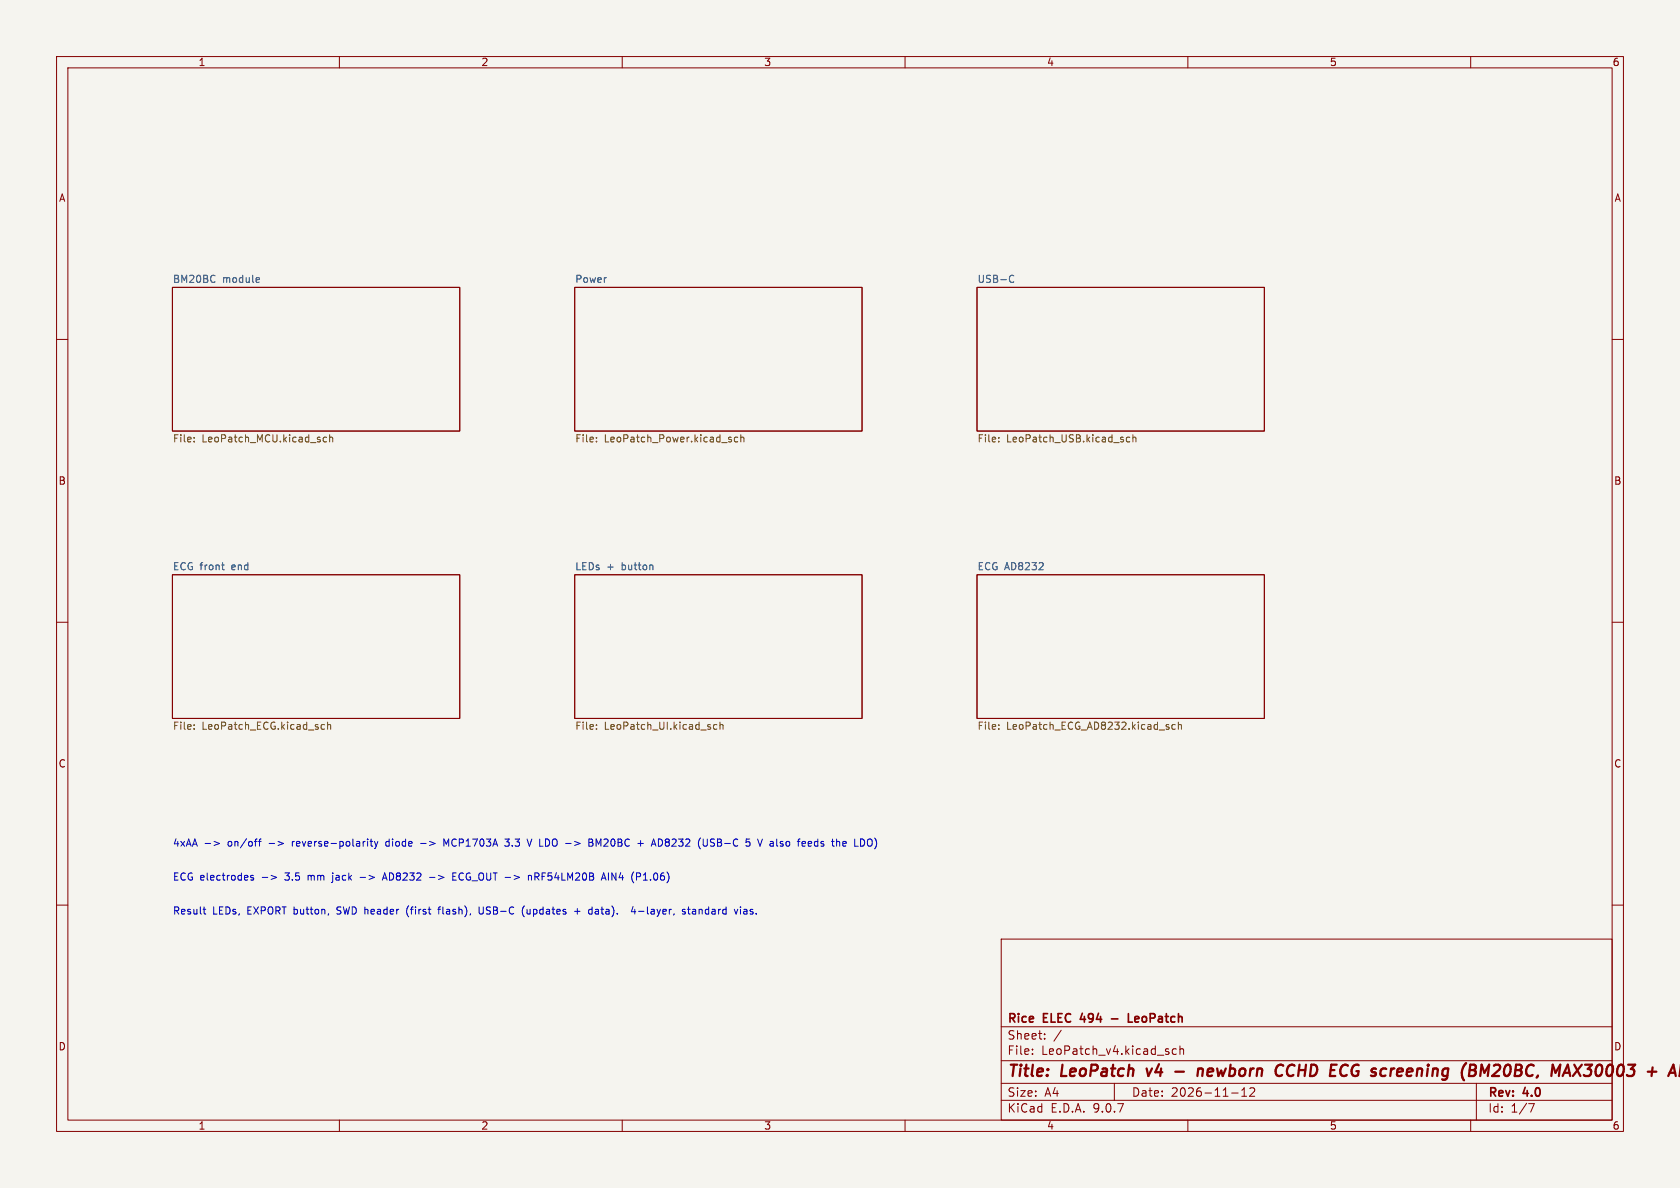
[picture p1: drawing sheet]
<svg xmlns="http://www.w3.org/2000/svg" width="297mm" height="210mm" viewBox="0 0 297 210" stroke-linecap="round" stroke-linejoin="round" font-family="sans-serif">
<path d="M0 0h297v210h-297z" fill="#f5f4ef" stroke="#f5f4ef" stroke-width=".18"/>
<g fill="none" stroke="#840000" stroke-width=".18">
<path d="M10 10h277v190h-277zM12 12h273v186h-273zM60 10v2M110 10v2M160 10v2M210 10v2M260 10v2M30.5 50.8h50.8v25.4h-50.8zM101.6 50.8h50.8v25.4h-50.8zM172.7 50.8h50.8v25.4h-50.8zM10 60h2M285 60h2"/>
<path d="M10 110h2M30.5 101.6h50.8v25.4h-50.8zM101.6 101.6h50.8v25.4h-50.8zM172.7 101.6h50.8v25.4h-50.8zM285 110h2M10 160h2M177 166h108v32h-108zM285 160h2M60 198v2M110 198v2M160 198v2M177 194.5h108"/>
<path d="M177 191.5h108M177 187.5h108M177 181.5h108M182.5 186.3v.1M182.5 185.5v.1M184.7 183.6v.1M184.7 182.8v.1M187.6 182.1l-1.3 2M197 191.5v3M208 185.5l-.5-.1-.3 .3v.4l.2 .2h.6M208.6 185.5l.2-.1 .4 .1v.9M208.6 184.9v1.5"/>
<path d="M210 198v2M217.7 193.2h1.2M219.5 193.8h.9M219.5 192.7l.5-.4v1.5M221 192.4l.5-.1 .2 .1 .1 .3-.9 1.1h.9M260 198v2M261 191.5v6.5M270.2 195.1h1l-.6 1.5"/>
</g>
<g fill="none" stroke="#840000" stroke-width=".4">
<path d="M202.7 188.9l.3 1.3M207.8 189.4h1.5M211.8 189.1a.49 .49 0 0 1 .9 .1l-.2 1M211.8 188.9l-.1 1.3M226.8 188.3l.1 .1M228.3 188.2a1.2 1.2 0 0 0-.5 1.9l.5 .1M237.9 188.2l.4 .2M238.1 190l-.4 .2M246.5 188.9l-.4 .1M261.7 190.2l.2-2 .5 1.4 .9-1.4-.3 2M278.3 188.2l1.1 2M279.6 188.2l-1.5 2"/>
<path d="M294.9 190.2l.9-2 .5 2M295.2 189.6h.9M297.1 189.2l-.2 1h.2"/>
</g>
<path d="M191.3 179.1l-.3 1.1h.9M199.5 179.2v1.5h.7M200.8 179.7l-.2 .2v.6l.2 .2M196.5 180.1h1.1M201.3 180l-.7 .2" fill="none" stroke="#840000" stroke-width=".3"/>
<path d="M45.5 49.1h.3l.1 .3-.6 .1M45.8 49.9h-.3M178.7 48.7h.3l.2 .1M179.2 49.8l-.2 .1h-.3M39.2 99.9h.5M115.4 99.9v.8M39.4 100.7h.3" fill="none" stroke="#006464" stroke-width=".18"/>
<g fill="none" stroke="#725600" stroke-width=".18">
<path d="M34.3 78v.1M34.3 77.3v.2M57.7 77.3h-.3l-.3 .2 .2 .6h.4M58.3 77.4l.2-.1h.3v.8M58.3 76.9v1.2M105.4 78v.1M105.4 77.3v.2M129 77.7l.3 .1v.1l-.1 .2h-.3M129 77.3h.3M130.4 77.3h-.3l-.3 .2 .1 .6h.5M131 77.4l.2-.1h.3v.8M131 76.9v1.2"/>
<path d="M176.6 77.3v.2M176.6 78v.1M199.7 77.3h-.3l-.3 .2 .1 .6h.5M200.3 77.4l.2-.1h.3v.8M200.3 76.9v1.2M34.3 128.1v.2M34.3 128.8v.1M56.8 128.8l.2 .1h.4M57.4 128.1h-.4l-.2 .1M57.9 128.2l.2-.1h.3l.1 .8M57.9 127.7v1.2M105.4 128.1v.2"/>
<path d="M105.4 128.8v.1M126.7 128.1h-.3l-.3 .2 .2 .6h.4M127.3 128.2l.2-.1h.3v.8M127.3 127.7v1.2M176.6 128.8v.1M176.6 128.1v.2M206.3 128.5l.3 .1 .1 .1-.2 .2h-.2M206.3 128.1h.3M207.8 128.1h-.4l-.2 .2 .1 .6h.5M208.3 128.2l.2-.1h.3l.1 .8M208.3 127.7v1.2"/>
</g>
<g fill="none" stroke="#0000c2" stroke-width=".18">
<path d="M36.3 149.1h.9M37.8 148.7l1 .4-1 .4M44.8 154.8l-.3-.1-.2 .2 .1 .2 .4 .1v.3h-.5M45 148.7h.5M45.3 148.3h.2M45.7 148.7h.5M46.2 148.3l-.3 .2v1.1M46.4 155.1h.9M47.6 149.1h.9M47.9 154.7l1 .4-1 .4M49.1 148.7l1 .4-1 .4M58.8 155.8l-.2 .2"/>
<path d="M58.8 154.3v.1M63.7 155.1h.9M65 148.3v.1M65 148.7v.9M65.4 148.7h.5M65.6 148.3v1.1l.3 .2M66.2 148.7l.3 .9M66.5 149.6l-.3 .4M66.8 148.7l-.3 .9M67.6 155.6l.4-1.3 .4 1.3M67.7 155.2h.6M68.3 148.8l-.1 .2 .1 .5"/>
<path d="M74.4 149.1h.9M75.9 155.1h1M79.3 148.3l-.4 .9-.4-.9v1.3M80 154.9h.5M80.7 154.3h-.7v1.3h.7M89.2 148.3h.8l-.4 .5 .3 .1 .1 .1M90 149.3l-.2 .3-.6-.1M93.4 154.9l.2-.2 .3 .1 .1 .8M93.4 154.7v.9M94 148.3l-.4 1.3M94.6 155h.4M95 154.3h-.4v1.3"/>
<path d="M104.1 148.3h.4l.3 .3-.3 .3 .3 .1v.3l-.2 .3h-.5zM104.1 148.9h.4M105.8 149.2l-.4-.9v1.3M106.3 155.6l.4-1.3 .4 1.3M106.4 155.2h.6M107.6 154.3v1.3M112.5 154.3h.5l.3 .3-.2 .3-.6 .1M116.4 148.3a.64 .64 0 0 1 .7 .7 .64 .64 0 0 1-.7 .6M125 148.3v1l-.1 .2-.3 .1M125.6 149.5l.2 .1M125.6 148.4v.4M133.9 148.3l.5 1.3"/>
<path d="M136.3 149.1h.3M136.3 148.7l.4 .1M136.3 149.6h.3M143.1 148.7l.3 .1 .1 .2-.6 .2M143.4 149.5l-.3 .1M144 148.9v.6M149.4 148.7l.2 .3-.6 .2M149.5 149.5l-.1 .1M153.6 148.3a.43 .43 0 0 1 .6 .4v.5a.43 .43 0 0 1-.6 .4M35.9 160.7h.5M36.1 160.3v1.1l.3 .2M58.1 161.5l-.1 .2"/>
<path d="M72.2 160.1a1.46 1.46 0 0 0 0 2M77.4 160.7h.5M77.9 160.3l-.3 .2v1.1M84.7 160.3v1l.2 .3 .4-.1 .1-.2v-1M92.7 160.1a1.46 1.46 0 0 0 0 2M93.2 160.7v.7l.2 .2M101.6 161.1h.9M102.1 160.6v1M105.6 160.7l-.3 .1M105.7 161.1h-.3l-.2 .2 .1 .2 .4 .1M111.9 160.3l-.3 .9h.8M112.2 160.7v.9"/>
<path d="M112.9 161.1h1M121.1 160.8l-.3-.1-.2 .2 .1 .2 .4 .1v.3h-.5M121.5 160.7h.5M121.7 160.3v1.1l.3 .2M122.8 160.7l-.4 .1M122.9 161.1h-.3l-.2 .2v.2l.5 .1M130.9 160.3v.1M130.9 160.7v.9M131.5 160.8h.5M132.1 161l-.5 .1-.1 .2 .1 .3 .5-.1"/>
</g>
<g font-size="2.8" fill="#840000">
<text x="178" y="190.9">Title:</text>
<text x="187.7" y="190.9">LeoPatch</text>
<text x="203.6" y="190.9">v4</text>
<text x="214.2" y="190.9">newborn</text>
<text x="228.8" y="190.9">CCHD</text>
<text x="239.2" y="190.9">ECG</text>
<text x="247.3" y="190.9">screening</text>
<text x="264" y="190.9">(BM20BC,</text>
<text x="280.7" y="190.9">MAX30003</text>
</g>
<g font-size="2.1" fill="#840000">
<text x="178" y="184">Sheet:</text>
<text x="178" y="181.2">Rice</text>
<text x="184.5" y="181.2">ELEC</text>
<text x="191.7" y="181.2">494</text>
<text x="201.3" y="181.2">LeoPatch</text>
<text x="178" y="186.7">File:</text>
<text x="184.1" y="186.7">LeoPatch_v4.kicad_sch</text>
<text x="178" y="196.9">KiCad</text>
<text x="178" y="194.1">Size:</text>
<text x="184.7" y="194.1">A4</text>
<text x="185.7" y="196.9">E.D.A.</text>
<text x="193.3" y="196.9">9.0.7</text>
<text x="200" y="194.1">Date:</text>
<text x="207" y="194.1">2026-11-12</text>
<text x="263" y="194.3">Rev:</text>
<text x="263" y="196.9">Id:</text>
<text x="267.1" y="196.9">1/7</text>
<text x="269.4" y="194.3">4.0</text>
</g>
<g font-size="1.8" fill="#840000">
<text x="35" y="11.9">1</text>
<text x="85" y="11.9">2</text>
<text x="135" y="11.9">3</text>
<text x="185" y="11.9">4</text>
<text x="235" y="11.9">5</text>
<text x="285" y="11.9">6</text>
<text x="10.3" y="35.9">A</text>
<text x="285.3" y="35.9">A</text>
<text x="10.3" y="85.9">B</text>
<text x="285.3" y="85.9">B</text>
<text x="10.3" y="135.9">C</text>
<text x="285.3" y="135.9">C</text>
<text x="10.3" y="185.9">D</text>
<text x="285.3" y="185.9">D</text>
<text x="35" y="199.9">1</text>
<text x="85" y="199.9">2</text>
<text x="135" y="199.9">3</text>
<text x="185" y="199.9">4</text>
<text x="235" y="199.9">5</text>
<text x="285" y="199.9">6</text>
</g>
<g font-size="1.8" fill="#006464">
<text x="30.5" y="50.1">BM20BC</text>
<text x="39.3" y="50.1">module</text>
<text x="101.6" y="50.1">Power</text>
<text x="172.7" y="50.1">USB-C</text>
<text x="30.5" y="100.9">ECG front</text>
<text x="41" y="100.9">end</text>
<text x="101.6" y="100.9">LEDs</text>
<text x="107.2" y="100.9">+</text>
<text x="110" y="100.9">button</text>
<text x="172.7" y="100.9">ECG AD8232</text>
</g>
<g font-size="1.8" fill="#725600">
<text x="30.5" y="78.5">File:</text>
<text x="35.7" y="78.5">LeoPatch_MCU.kicad_sch</text>
<text x="101.6" y="78.5">File:</text>
<text x="106.8" y="78.5">LeoPatch_Power.kicad_sch</text>
<text x="172.7" y="78.5">File:</text>
<text x="177.9" y="78.5">LeoPatch_USB.kicad_sch</text>
<text x="30.5" y="129.3">File:</text>
<text x="35.7" y="129.3">LeoPatch_ECG.kicad_sch</text>
<text x="101.6" y="129.3">File:</text>
<text x="106.8" y="129.3">LeoPatch_UI.kicad_sch</text>
<text x="172.7" y="129.3">File:</text>
<text x="177.9" y="129.3">LeoPatch_ECG_AD8232.kicad_sch</text>
</g>
<g font-size="1.8" fill="#0000c2">
<text x="30.5" y="149.8">4xAA</text>
<text x="40.4" y="149.8">on/off</text>
<text x="52.1" y="149.8">reverse-polarity</text>
<text x="68.9" y="149.8">diode</text>
<text x="75.2" y="149.8">-&gt;</text>
<text x="79.5" y="149.8">MCP1703A</text>
<text x="90.6" y="149.8">3.3</text>
<text x="94.8" y="149.8">V LDO -&gt;</text>
<text x="106.2" y="149.8">BM20BC</text>
<text x="115" y="149.8">+</text>
<text x="117.7" y="149.8">AD8232</text>
<text x="126.1" y="149.8">(USB-C</text>
<text x="134.8" y="149.8">5</text>
<text x="137.2" y="149.8">V also</text>
<text x="144.6" y="149.8">feeds</text>
<text x="150.8" y="149.8">the</text>
<text x="155" y="149.8">LDO)</text>
<text x="30.5" y="155.8">ECG electrodes</text>
<text x="50.7" y="155.8">3.5</text>
<text x="54.9" y="155.8">mm</text>
<text x="59.4" y="155.8">jack</text>
<text x="64.5" y="155.8">-&gt;</text>
<text x="68.8" y="155.8">AD8232</text>
<text x="77.2" y="155.8">-&gt;</text>
<text x="81.5" y="155.8">ECG_OUT -&gt;</text>
<text x="95.2" y="155.8">nRF54LM20B</text>
<text x="108.5" y="155.8">AIN4</text>
<text x="113.9" y="155.8">(P1.06)</text>
<text x="30.5" y="161.8">Result</text>
<text x="37.6" y="161.8">LEDs,</text>
<text x="43.8" y="161.8">EXPORT button,</text>
<text x="60" y="161.8">SWD header</text>
<text x="72.7" y="161.8">(first</text>
<text x="78.6" y="161.8">flash),</text>
<text x="85.9" y="161.8">USB-C</text>
<text x="93.8" y="161.8">(updates</text>
<text x="103.2" y="161.8">+</text>
<text x="106" y="161.8">data).</text>
<text x="113.9" y="161.8">4-layer,</text>
<text x="123.1" y="161.8">standard</text>
<text x="132.6" y="161.8">vias.</text>
</g>
</svg>
